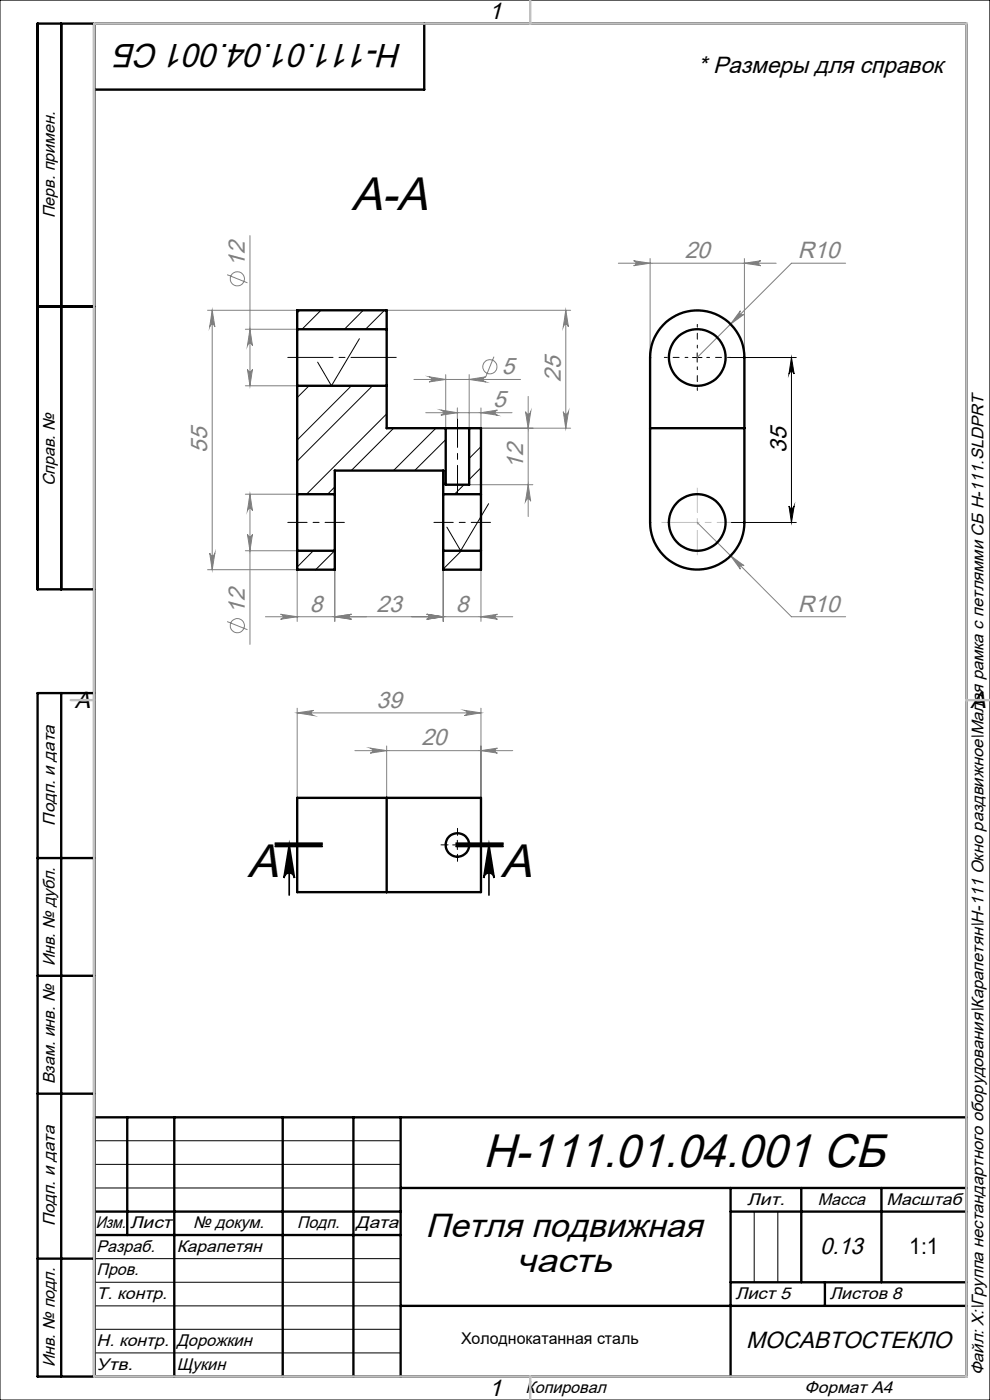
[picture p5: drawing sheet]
<svg xmlns="http://www.w3.org/2000/svg" width="210mm" height="297mm" viewBox="0 0 210 297" stroke-linecap="round" stroke-linejoin="round" font-family="sans-serif">
<g fill="none" stroke="#808080" stroke-width=".21">
<path d="M48.2 58.3l4.3 1.7M53 50v31.8M131.2 55.8h33.4M134.4 55.3l3.5 .5-3.5 .6a.53 .53 0 0 0 .5-.6 .53 .53 0 0 0-.5-.5zM137.9 54.9v20.9M157.9 54.9v20.9M157.9 55.8l3.5-.5a.53 .53 0 0 0-.5 .5 .53 .53 0 0 0 .5 .6zM179.4 55.8h-11.5l-20 20M44 65.8h19M45 65.8l.6 3.6a.55 .55 0 0 0-.6-.6 .55 .55 0 0 0-.5 .6zM45 65.8v55.1M52 69.8h11"/>
<path d="M52.5 78.3a.53 .53 0 0 0 .5 .5 .53 .53 0 0 0 .6-.5l-.6 3.5zM53 69.8l.6 3.5a.53 .53 0 0 0-.6-.5 .53 .53 0 0 0-.5 .5zM82.1 65.8h38.9M91 79.9l3.5 .6-3.5 .5a.55 .55 0 0 0 .6-.5 .55 .55 0 0 0-.6-.6zM94.5 79.5v11.3M99.5 79.5v11.3M104.8 75.7l-1.8 4.2M120 65.8l.6 3.6a.55 .55 0 0 0-.6-.6 .55 .55 0 0 0-.5 .6zM120 65.8v25M157.1 65.9a.54 .54 0 0 0 0 .8 .54 .54 0 0 0 .7 0l-2.8 2.1zM52 81.8h11M87.8 80.5h22.6"/>
<path d="M90.3 87.6h18.3M93.5 87l3.5 .6-3.5 .5a.55 .55 0 0 0 .6-.6 .55 .55 0 0 0-.6-.5zM97 86.5v2.3M99.5 80.5l3.5-.6a.55 .55 0 0 0-.5 .6 .55 .55 0 0 0 .5 .5zM102 86.5v4.3h19M102 87.6l3.5-.6a.55 .55 0 0 0-.5 .5 .55 .55 0 0 0 .5 .6zM111.5 87.3a.55 .55 0 0 0 .5 .5 .55 .55 0 0 0 .6-.5l-.6 3.5zM112 84.1v25.5M119.5 87.3a.55 .55 0 0 0 .5 .5 .55 .55 0 0 0 .6-.5l-.6 3.5zM44.5 117.3a.55 .55 0 0 0 .5 .6 .55 .55 0 0 0 .6-.6l-.6 3.6zM52 104.8h11M52 116.8h11"/>
<path d="M52.5 113.3a.53 .53 0 0 0 .5 .5 .53 .53 0 0 0 .6-.5l-.6 3.5zM53 104.8l.6 3.5a.53 .53 0 0 0-.6-.5 .53 .53 0 0 0-.5 .5zM53 104.8v31.9M99.6 102.8h13.4M112 102.8l.6 3.5a.55 .55 0 0 0-.6-.5 .55 .55 0 0 0-.5 .5zM147.9 110.8l20 20h11.5M155 117.9l2.8 2.1a.54 .54 0 0 0-.7 0 .54 .54 0 0 0 0 .8zM44 120.9h19M48.2 131.9l4.3 1.7M56.3 130.8h52.5M59.5 130.3l3.5 .5-3.5 .6a.53 .53 0 0 0 .5-.6 .53 .53 0 0 0-.5-.5zM63 120.9v10.9"/>
<path d="M71 130.8l3.5-.5a.53 .53 0 0 0-.5 .5 .53 .53 0 0 0 .5 .6zM71 120.9v10.9M90.5 130.3l3.5 .5-3.5 .6a.53 .53 0 0 0 .5-.6 .53 .53 0 0 0-.5-.5zM94 120.9v10.9M102 120.9v10.9M102 130.8l3.5-.5a.53 .53 0 0 0-.5 .5 .53 .53 0 0 0 .5 .6zM63 150.2v19M63 151.2h39M63 151.2l3.5-.5a.55 .55 0 0 0-.5 .5 .55 .55 0 0 0 .5 .6zM75.3 159.2h33.5M78.5 158.7l3.5 .5-3.5 .6a.53 .53 0 0 0 .5-.6 .53 .53 0 0 0-.5-.5zM82 158.3v10.9"/>
<path d="M98.5 150.7l3.5 .5-3.5 .6a.55 .55 0 0 0 .5-.6 .55 .55 0 0 0-.5-.5zM102 150.2v19M102 159.2l3.5-.5a.53 .53 0 0 0-.5 .5 .53 .53 0 0 0 .5 .6z"/>
<circle cx="50.3" cy="59.1" r="1.51"/>
<circle cx="103.9" cy="77.8" r="1.5"/>
<circle cx="50.3" cy="132.7" r="1.51"/>
</g>
<path d="M58.4 179.6h10zM58.4 179.2h10M58.4 178.9h10M61.3 179.2v10.7M61.3 179.2l1.2 7.1a1.13 1.13 0 0 0-1.2-1.1 1.13 1.13 0 0 0-1.1 1.1zM96.7 179.2h10M96.7 178.9h10M96.7 179.6h10M103.7 179.2v10.7M103.7 179.2l1.1 7.1a1.13 1.13 0 0 0-1.1-1.1 1.13 1.13 0 0 0-1.1 1.1z" fill="none" stroke="#000" stroke-width=".35"/>
<g fill="none" stroke="#000" stroke-width=".21">
<path d="M0 0h210v297h-210zM76.2 71.9l-5.9 9.9-2.9-5M146.9 75.8h2M147.9 74.9v1.9M154.9 75.8h14M167.9 75.8l.6 3.5a.55 .55 0 0 0-.6-.5 .55 .55 0 0 0-.5 .5zM167.9 75.8v35M103.6 106.9l-5.9 9.9-2.9-5M155 110.8h13.9M167.4 107.3a.55 .55 0 0 0 .5 .5 .55 .55 0 0 0 .6-.5l-.6 3.5zM96 179.2h2M97 178.3v1.9"/>
<path d="M20 242h65M20 247h65M20 252h65M160 257v15M165 257v15M20 267h65M20 272h65M20 277h65M20 282h65M20 287h65"/>
</g>
<path d="M97 88.8v16" fill="none" stroke="#000" stroke-width=".21" stroke-dasharray="15.2 1.3 1.3 1.3" stroke-dashoffset="9.1"/>
<path d="M61 110.8h12M92 110.8h12" fill="none" stroke="#000" stroke-width=".21" stroke-dasharray="15.2 1.3 1.3 1.3" stroke-dashoffset="11.1"/>
<path d="M61 75.8h23" fill="none" stroke="#000" stroke-width=".21" stroke-dasharray="15.2 1.3 1.3 1.3" stroke-dashoffset="5.6"/>
<path d="M145.9 75.8h-5M147.9 73.8v-5M147.9 77.8v5M149.9 75.8h5" fill="none" stroke="#000" stroke-width=".21" stroke-dasharray="15.2 1.3 1.3 1.3" stroke-dashoffset="14.6"/>
<path d="M95 179.2h-1.5M97 177.2v-1.5M99 179.2h1.5M97 181.2v1.5" fill="none" stroke="#000" stroke-width=".21" stroke-dasharray="15.2 1.3 1.3 1.3"/>
<g fill="none" stroke="#000" stroke-width=".5">
<path d="M13 5v120M20 5v287M90 5v14h-70M8 65h12M20 125h-12v-120h197v287h-197v-145h12M13 147v145M8 182h12M8 207h12M8 232h12M20 237h185M27 237v25M37 237v55"/>
<path d="M60 237v55M75 237v55M85 237v55M20 257h65M85 252h120M155 252v40M155 257h50M170 252v20M187 252v20M8 267h12M20 262h65M85 277h120"/>
<path d="M155 272h50M175 272v5"/>
</g>
<path d="M147.9 103.5v14.2" fill="none" stroke="#c0c0c0" stroke-width=".21" stroke-dasharray="15.2 1.3 1.3 1.3" stroke-dashoffset="10.1"/>
<path d="M140.4 110.8h14.6" fill="none" stroke="#c0c0c0" stroke-width=".21" stroke-dasharray="15.2 1.3 1.3 1.3" stroke-dashoffset="7.3"/>
<path d="M20 5h185v287h-185zM112.5 0v5M15 148.5h5M205 148.5h5M112.5 292v5" fill="none" stroke="#c0c0c0" stroke-width=".5"/>
<g fill="#000">
<path d="M167.9 75.8l.6 3.5a.55 .55 0 0 0-.6-.5 .55 .55 0 0 0-.5 .5zM167.4 107.3a.55 .55 0 0 0 .5 .5 .55 .55 0 0 0 .6-.5l-.6 3.5z"/>
<path d="M103.7 179.2l1.1 7.1a1.13 1.13 0 0 0-1.1-1.1 1.13 1.13 0 0 0-1.1 1.1zM61.3 179.2l1.2 7.1a1.13 1.13 0 0 0-1.2-1.1 1.13 1.13 0 0 0-1.1 1.1z"/>
</g>
<g fill="#808080">
<path d="M63 151.2l3.5-.5a.55 .55 0 0 0-.5 .5 .55 .55 0 0 0 .5 .6zM98.5 150.7l3.5 .5-3.5 .6a.55 .55 0 0 0 .5-.6 .55 .55 0 0 0-.5-.5zM78.5 158.7l3.5 .5-3.5 .6a.53 .53 0 0 0 .5-.6 .53 .53 0 0 0-.5-.5zM102 159.2l3.5-.5a.53 .53 0 0 0-.5 .5 .53 .53 0 0 0 .5 .6zM91 79.9l3.5 .6-3.5 .5a.55 .55 0 0 0 .6-.5 .55 .55 0 0 0-.6-.6zM99.5 80.5l3.5-.6a.55 .55 0 0 0-.5 .6 .55 .55 0 0 0 .5 .5zM93.5 87l3.5 .6-3.5 .5a.55 .55 0 0 0 .6-.6 .55 .55 0 0 0-.6-.5zM102 87.6l3.5-.6a.55 .55 0 0 0-.5 .5 .55 .55 0 0 0 .5 .6zM157.1 65.9l-2.1 2.9 2.8-2.1a.54 .54 0 0 1-.7 0 .54 .54 0 0 1 0-.8zM155 117.9l2.1 2.9a.54 .54 0 0 1 0-.8 .54 .54 0 0 1 .7 0z"/>
<path d="M59.5 130.3l3.5 .5-3.5 .6a.53 .53 0 0 0 .5-.6 .53 .53 0 0 0-.5-.5zM71 130.8l3.5-.5a.53 .53 0 0 0-.5 .5 .53 .53 0 0 0 .5 .6z"/>
<path d="M90.5 130.3l3.5 .5-3.5 .6a.53 .53 0 0 0 .5-.6 .53 .53 0 0 0-.5-.5zM102 130.8l3.5-.5a.53 .53 0 0 0-.5 .5 .53 .53 0 0 0 .5 .6zM71 130.8l3.5-.5a.53 .53 0 0 0-.5 .5 .53 .53 0 0 0 .5 .6zM90.5 130.3l3.5 .5-3.5 .6a.53 .53 0 0 0 .5-.6 .53 .53 0 0 0-.5-.5z"/>
<path d="M53 69.8l.6 3.5a.53 .53 0 0 0-.6-.5 .53 .53 0 0 0-.5 .5zM52.5 78.3a.53 .53 0 0 0 .5 .5 .53 .53 0 0 0 .6-.5l-.6 3.5zM53 104.8l.6 3.5a.53 .53 0 0 0-.6-.5 .53 .53 0 0 0-.5 .5zM52.5 113.3a.53 .53 0 0 0 .5 .5 .53 .53 0 0 0 .6-.5l-.6 3.5z"/>
<path d="M45 65.8l.6 3.6a.55 .55 0 0 0-.6-.6 .55 .55 0 0 0-.5 .6zM44.5 117.3a.55 .55 0 0 0 .5 .6 .55 .55 0 0 0 .6-.6l-.6 3.6zM120 65.8l.6 3.6a.55 .55 0 0 0-.6-.6 .55 .55 0 0 0-.5 .6zM119.5 87.3a.55 .55 0 0 0 .5 .5 .55 .55 0 0 0 .6-.5l-.6 3.5zM111.5 87.3a.55 .55 0 0 0 .5 .5 .55 .55 0 0 0 .6-.5l-.6 3.5zM112 102.8l.6 3.5a.55 .55 0 0 0-.6-.5 .55 .55 0 0 0-.5 .5z"/>
<path d="M134.4 55.3l3.5 .5-3.5 .6a.53 .53 0 0 0 .5-.6 .53 .53 0 0 0-.5-.5zM157.9 55.8l3.5-.5a.53 .53 0 0 0-.5 .5 .53 .53 0 0 0 .5 .6z"/>
</g>
<g fill="none" stroke="#000" stroke-width=".5">
<path d="M63 69.8v12M63 69.8v-4h19v4M63 69.8h19M82 69.8v12M140.7 68.9a10 10 0 0 1 10.9-2.3 10 10 0 0 1 6.3 9.2v35a10 10 0 0 1-10 10 10 10 0 0 1-10-10v-35a9.8 9.8 0 0 1 2.8-6.9zM63 81.8v23M63 81.8h19M82 81.8v9h12.5M94.5 90.8h5M94.5 90.8v12h5v-12M99.5 90.8h2.5v14M137.9 90.8h20"/>
<path d="M63 104.8v12M63 116.8v4.1h8v-4.1M63 116.8h8M63 104.8h8M71 104.8v12M71 104.8v-5h23v5M94 104.8v12M94 116.8v4.1h8v-4.1M94 116.8h8M94 104.8h8M102 104.8v12M63 169.3h39v20h-39z"/>
<path d="M82 169.3v20"/>
<circle cx="147.9" cy="75.9" r="6"/>
<circle cx="147.9" cy="110.8" r="6"/>
<circle cx="97" cy="179.2" r="2.51"/>
</g>
<g fill="none" stroke="#000" stroke-width=".21">
<path d="M63.6 65.8l-.6 .6M68.1 65.8l-4 4M77 65.8l-3.9 4M81.6 65.8l-4.1 4M65.5 81.8l-2.5 2.5M74.5 81.8l-11.5 11.5M79 81.8l-16 16M82 87.8l-17 17M83.5 90.8l-9 9M92.5 90.8l-9 9M94.5 93.3l-6.6 6.5M102 94.8l-2.5 2.5"/>
<path d="M102 99.2l-2.5 2.5M66.5 116.8l-3.5 3.5M71 116.8l-4 4.1M71 103.3l-1.5 1.5M94.5 102.3l-.5 .5M97.9 116.8l-3.9 3.9M98.4 102.8l-2 2"/>
</g>
<g font-size="10">
<text x="74.5" y="44.5">А-А</text>
<text x="52.5" y="186.1">А</text>
<text x="106.3" y="186.1">А</text>
<text x="102.5" y="247.6">Н-111.01.04.001 СБ</text>
</g>
<g font-size="7.1">
<text x="85.4" y="9.3" transform="rotate(-180 85.4 9.3)">Н-111.01.04.001 СБ</text>
<text x="90.3" y="262.3">Петля подвижная</text>
<text x="109.6" y="269.8">часть</text>
</g>
<g font-size="5">
<text x="103.7" y="4.1">1</text>
<text x="148" y="15.4">* Размеры для справок</text>
<text x="166.8" y="96" transform="rotate(-90 166.8 96)">35</text>
<text x="15.9" y="150.1">A</text>
<text x="205.9" y="150.1">A</text>
<text x="174" y="266">0.13</text>
<text x="158.3" y="286">МОСАВТОСТЕКЛО</text>
<text x="103.7" y="296.1">1</text>
</g>
<g font-size="5" fill="#808080">
<text x="51.9" y="56.7" transform="rotate(-90 51.9 56.7)">12</text>
<text x="145.2" y="54.7">20</text>
<text x="169.3" y="54.7">R10</text>
<text x="106.4" y="79.4">5</text>
<text x="119" y="81" transform="rotate(-90 119 81)">25</text>
<text x="104.6" y="86.4">5</text>
<text x="44" y="96" transform="rotate(-90 44 96)">55</text>
<text x="111" y="99.5" transform="rotate(-90 111 99.5)">12</text>
<text x="51.9" y="130.2" transform="rotate(-90 51.9 130.2)">12</text>
<text x="65.7" y="129.7">8</text>
<text x="79.9" y="129.7">23</text>
<text x="96.7" y="129.7">8</text>
<text x="169.3" y="129.7">R10</text>
<text x="79.9" y="150.2">39</text>
<text x="89.4" y="158.2">20</text>
</g>
<text font-size="4.8" x="192.9" y="266">1:1</text>
<g font-size="3.6">
<text x="11.6" y="46.3" transform="rotate(-90 11.6 46.3)">Перв. примен.</text>
<text x="11.6" y="103.2" transform="rotate(-90 11.6 103.2)">Справ. №</text>
<text x="11.6" y="175.1" transform="rotate(-90 11.6 175.1)">Подп. и дата</text>
<text x="11.6" y="205" transform="rotate(-90 11.6 205)">Инв. № дубл.</text>
<text x="11.6" y="230" transform="rotate(-90 11.6 230)">Взам. инв. №</text>
<text x="158.5" y="255.6">Лит.</text>
<text x="173.5" y="255.6">Масса</text>
<text x="188.1" y="255.6">Масштаб</text>
<text x="11.6" y="260.1" transform="rotate(-90 11.6 260.1)">Подп. и дата</text>
<text x="20.3" y="260.6">Изм.</text>
<text x="27.6" y="260.6">Лист</text>
<text x="41" y="260.6">№ докум.</text>
<text x="63" y="260.6">Подп.</text>
<text x="75.5" y="260.6">Дата</text>
<text x="20.5" y="265.6">Разраб.</text>
<text x="37.5" y="265.6">Карапетян</text>
<text x="20.5" y="270.6">Пров.</text>
<text x="20.5" y="275.6">Т. контр.</text>
<text x="156" y="275.6">Лист 5</text>
<text x="176" y="275.6">Листов 8</text>
<text x="20.5" y="285.6">Н. контр.</text>
<text x="37.5" y="285.6">Дорожкин</text>
<text x="11.6" y="290" transform="rotate(-90 11.6 290)">Инв. № подл.</text>
<text x="20.5" y="290.6">Утв.</text>
<text x="37.5" y="290.6">Щукин</text>
<text x="208.6" y="291.8" transform="rotate(-90 208.6 291.8)">Файл: X:\Группа нестандартного оборудования\Карапетян\Н-111 Окно раздвижное\Малая рамка с петлямми СБ Н-111.SLDPRT</text>
<text x="111.5" y="295.6">Копировал</text>
<text x="170.7" y="295.6">Формат А4</text>
</g>
<text font-size="3.4" x="97.8" y="285.2">Холоднокатанная сталь</text>
</svg>
